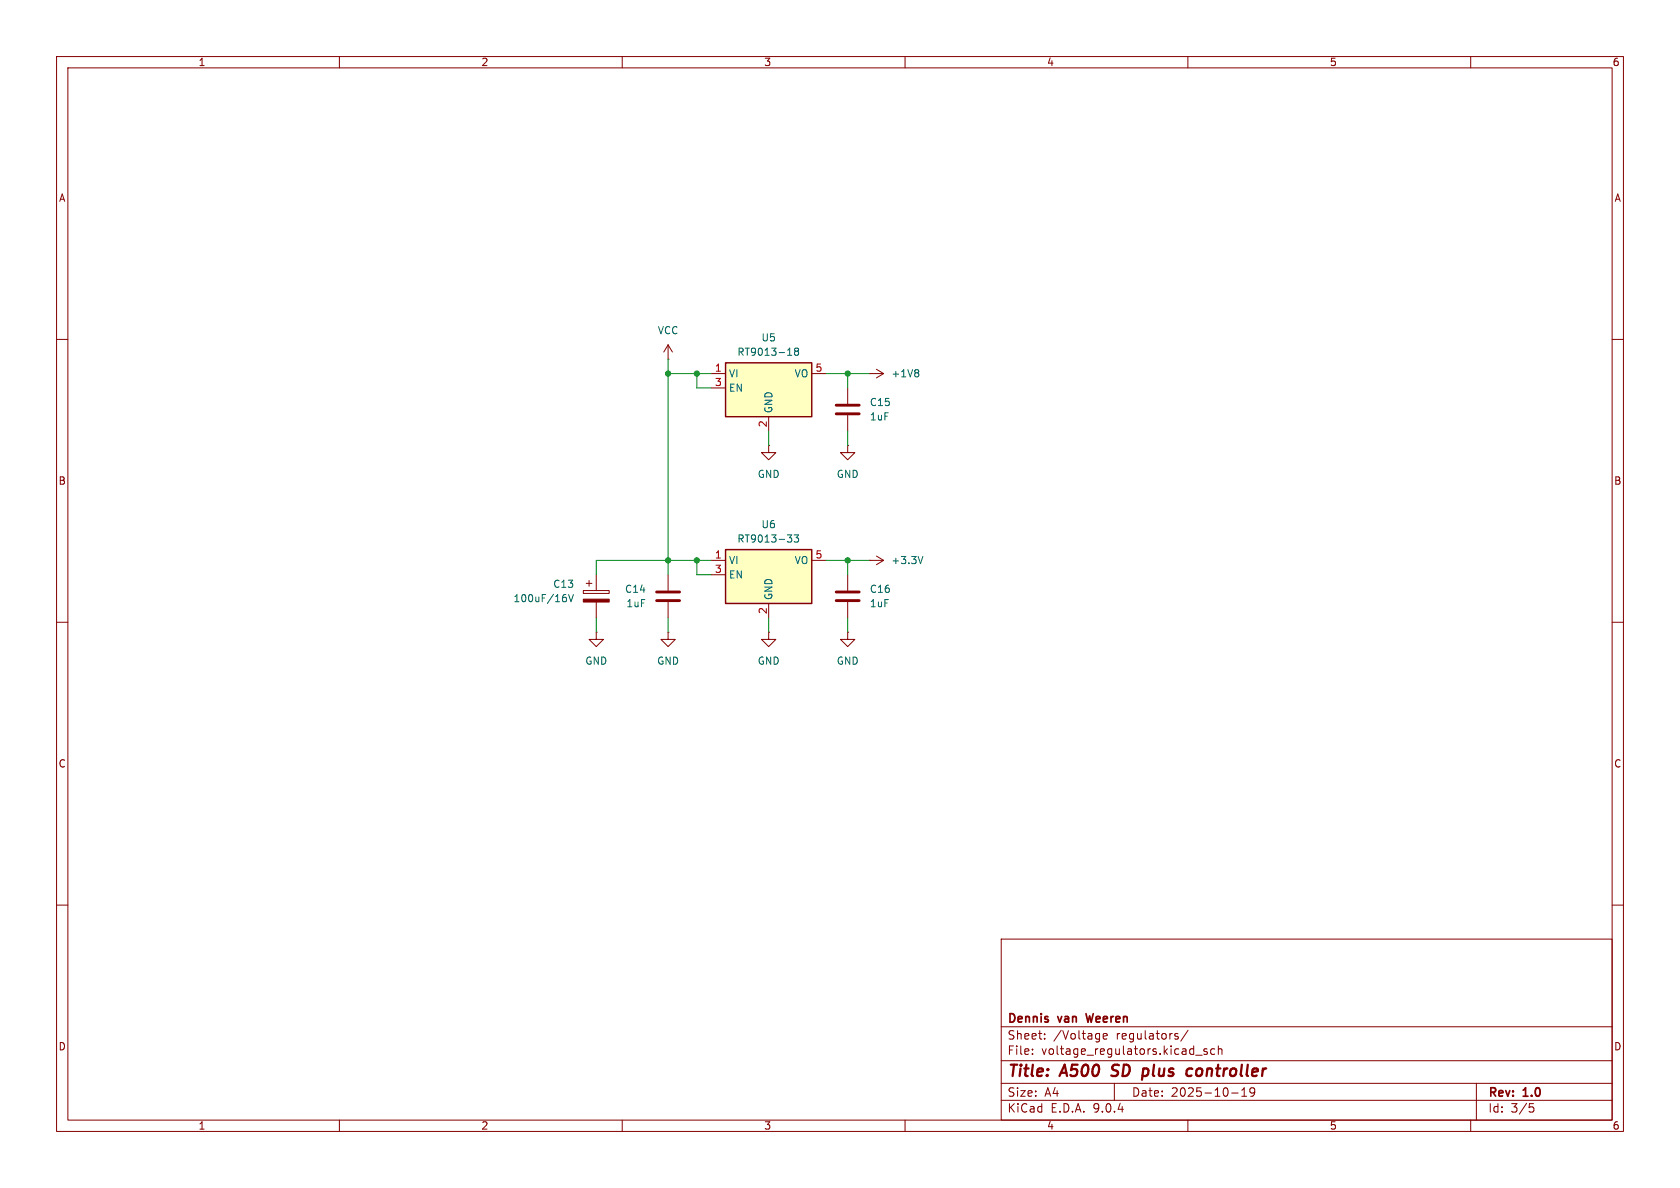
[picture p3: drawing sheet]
<svg xmlns="http://www.w3.org/2000/svg" width="297mm" height="210mm" viewBox="0 0 297 210" stroke-linecap="round" stroke-linejoin="round" font-family="sans-serif">
<g fill="none" stroke="#840000" stroke-width=".18">
<path d="M10 10h277v190h-277zM12 12h273v186h-273zM60 10v2M110 10v2M160 10v2M210 10v2M260 10v2M10 60h2M149.9 78.7v1.3h1.2l-1.2 1.3-1.3-1.3h1.3M149.9 78.7h.1M149.9 68.6v2.8M149.9 73.4v2.8"/>
<path d="M153.7 66h.1M153.7 66h2.5M154.9 65.3l1.3 .7M156.2 66l-1.3 .8M285 60h2M10 110h2M103.1 104.4h4.6v.5h-4.6zM103.6 103.1h1M104.1 102.6v1M105.4 111.8v1.2h1.3l-1.3 1.3-1.3-1.3h1.3M105.4 111.8h.1M105.4 101.6v2.8"/>
<path d="M105.4 106.4v2.8M118.1 111.8v1.2h1.3l-1.3 1.3-1.3-1.3h1.3M118.1 111.8h.1M285 110h2M10 160h2M177 166h108v32h-108zM285 160h2M60 198v2M110 198v2M160 198v2M177 194.5h108M177 191.5h108"/>
<path d="M177 187.5h108M177 181.5h108M182.5 186.3v.1M182.5 185.5v.1M184.7 183.6v.1M184.7 182.8v.1M195 183.2l.7-.1v-.3l-.5-.1-.2 .2 .1 .7h.6M197 191.5v3M207.9 183.2l.3 .1 .1 .2-.2 .2h-.3M207.9 182.7l.3 .1M210 198v2M210 182.1l-1.3 2"/>
<path d="M211.4 186.5h1.1M213.4 185.5l-.4-.1-.2 .2 .1 .2 .5 .2v.3h-.6M214.7 185.5l-.4-.1-.3 .3v.4l.2 .2h.5M215.4 185.5l.2-.1 .4 .1v.9M215.4 184.9v1.5M217.7 193.2h1.2M219.5 193.8h.9M219.5 192.7l.5-.4v1.5M221.8 192.9l-.3 .3h-.3l-.2-.3 .1-.5 .4-.1 .2 .1a.99 .99 0 0 1-.3 1.4h-.3M260 198v2M261 191.5v6.5M270.4 195.1h.7"/>
<path d="M270.5 195.7h.4l.3 .3-.2 .5-.5 .1"/>
</g>
<path d="M196.5 190.1l.2 .1M196.8 188.4l-.2 .4 .1 .2M202.3 188.9l.6 .1M202.7 190.1l-.5 .1M210.2 188.9l.6 .1M210.6 190.1l-.5 .1M211.5 189.3v.7" fill="none" stroke="#840000" stroke-width=".4"/>
<path d="M192 179.2l.3 1.5" fill="none" stroke="#840000" stroke-width=".3"/>
<path d="M147.8 73.2h4.1M147.8 71.6h4.1" fill="none" stroke="#840000" stroke-width=".51"/>
<path d="M162.2 65.3l.2 .3-.2 .3 .2 .2v.3l-.2 .2M99.8 105.1h.2M99.9 105.6l.3 .2v.3l-.3 .3M100.5 105.1l.4 1.3 .5-1.3" fill="none" stroke="#006464" stroke-width=".18"/>
<path d="M103.1 105.9h4.6v.5h-4.6z" fill="#840000" stroke="#840000" stroke-width=".18"/>
<path d="M128.3 64.1h15.2v9.6h-15.2z" fill="#ffffc2"/>
<path d="M128.3 64.1h15.2v9.6h-15.2z" fill="none" stroke="#840000" stroke-width=".25"/>
<path d="M118.1 63.5h.1M118.1 61l-.8 1.2M118.1 61l.8 1.2M118.1 61v2.5M125.7 66h2.6M125.7 68.6h2.6M135.9 78.7v1.3h1.3l-1.3 1.3-1.3-1.3h1.3M135.9 78.7h.1M135.9 73.7v2.5M143.5 66h2.5M149.9 101.6v2.8M149.9 106.4v2.8" fill="none" stroke="#840000" stroke-width=".18"/>
<path d="M139.2 62.8h.8M140.7 62.1l-.2 .2v.4l.2 .1 .4-.1 .1-.1v-.3l-.3-.2M140.7 62.1l-.2-.3 .2-.3h.2l.3 .3-.3 .3M140.7 62.1h.2" fill="none" stroke="#006464" stroke-width=".18"/>
<path d="M147.8 106.2h4.1M147.8 104.6h4.1" fill="none" stroke="#840000" stroke-width=".51"/>
<path d="M128.3 97.2h15.2v9.5h-15.2z" fill="#ffffc2"/>
<path d="M128.3 97.2h15.2v9.5h-15.2z" fill="none" stroke="#840000" stroke-width=".25"/>
<g fill="none" stroke="#840000" stroke-width=".18">
<path d="M125.7 99.1h2.6M143.5 99.1h2.5M153.7 99.1h.1M153.7 99.1h2.5M154.9 98.3l1.3 .8M156.2 99.1l-1.3 .7M118.1 101.6v2.8M118.1 106.4v2.8M125.7 101.6h2.6M135.9 111.8v1.2h1.3l-1.3 1.3-1.3-1.3h1.3M135.9 111.8h.1M135.9 106.7v2.5"/>
<path d="M149.9 111.8v1.2h1.2l-1.2 1.3-1.3-1.3h1.3M149.9 111.8h.1"/>
</g>
<path d="M139.2 94.6h.8l-.5 .4 .4 .2 .1 .4-.3 .2h-.3M140.4 94.6h.8l-.4 .4 .3 .2v.5l-.2 .1-.5-.1M163.2 98.4l-.5 1.2" fill="none" stroke="#006464" stroke-width=".18"/>
<path d="M116.1 106.2h4M116.1 104.6h4" fill="none" stroke="#840000" stroke-width=".51"/>
<g fill="none" stroke="#009600" stroke-width=".18">
<path d="M118.1 66h7.6M118.1 63.5v38.1M123.2 66v2.6h2.5M135.9 76.2v2.5M146 66h7.7M149.9 66v2.6M149.9 76.2v2.5M123.2 99.1v2.5h2.5M125.7 99.1h-20.3v2.5M146 99.1h7.7M149.9 99.1v2.5M105.4 109.2v2.6"/>
<path d="M118.1 109.2v2.6M135.9 109.2v2.6M149.9 109.2v2.6"/>
</g>
<g fill="#009600" stroke="#009600" stroke-width=".18">
<circle cx="118.1" cy="99.1" r=".46"/>
<circle cx="149.9" cy="66" r=".46"/>
<circle cx="118.1" cy="66" r=".46"/>
<circle cx="123.2" cy="66" r=".46"/>
<circle cx="123.2" cy="99.1" r=".46"/>
<circle cx="149.9" cy="99.1" r=".46"/>
</g>
<g font-size="2.8" fill="#840000">
<text x="178" y="190.9">Title:</text>
<text x="187.7" y="190.9">A500</text>
<text x="197.4" y="190.9">SD</text>
<text x="203.6" y="190.9">plus</text>
<text x="212.2" y="190.9">controller</text>
</g>
<g font-size="2.1" fill="#840000">
<text x="178" y="184">Sheet:</text>
<text x="178" y="181.2">Dennis</text>
<text x="186.2" y="184">/Voltage</text>
<text x="187.2" y="181.2">van</text>
<text x="192.8" y="181.2">Weeren</text>
<text x="197.4" y="184">regulators/</text>
<text x="178" y="186.7">File:</text>
<text x="184.1" y="186.7">voltage_regulators.kicad_sch</text>
<text x="178" y="196.9">KiCad</text>
<text x="178" y="194.1">Size:</text>
<text x="184.7" y="194.1">A4</text>
<text x="185.7" y="196.9">E.D.A.</text>
<text x="193.3" y="196.9">9.0.4</text>
<text x="200" y="194.1">Date:</text>
<text x="207" y="194.1">2025-10-19</text>
<text x="263" y="194.3">Rev:</text>
<text x="263" y="196.9">Id:</text>
<text x="267.1" y="196.9">3/5</text>
<text x="269.4" y="194.3">1.0</text>
</g>
<g font-size="1.8" fill="#840000">
<text x="35" y="11.9">1</text>
<text x="85" y="11.9">2</text>
<text x="135" y="11.9">3</text>
<text x="185" y="11.9">4</text>
<text x="235" y="11.9">5</text>
<text x="285" y="11.9">6</text>
<text x="10.3" y="35.9">A</text>
<text x="285.3" y="35.9">A</text>
<text x="10.3" y="85.9">B</text>
<text x="285.3" y="85.9">B</text>
<text x="10.3" y="135.9">C</text>
<text x="285.3" y="135.9">C</text>
<text x="10.3" y="185.9">D</text>
<text x="285.3" y="185.9">D</text>
<text x="35" y="199.9">1</text>
<text x="85" y="199.9">2</text>
<text x="135" y="199.9">3</text>
<text x="185" y="199.9">4</text>
<text x="235" y="199.9">5</text>
<text x="285" y="199.9">6</text>
</g>
<g font-size="1.8" fill="#006464">
<text x="116.2" y="59.3">VCC</text>
<text x="130.3" y="63.1">RT9013-18</text>
<text x="134.5" y="60.6">U5</text>
<text x="128.8" y="66.9">VI</text>
<text x="128.8" y="69.4">EN</text>
<text x="140.4" y="66.9">VO</text>
<text x="153.7" y="72">C15</text>
<text x="157.5" y="66.9">+1V8</text>
<text x="136.8" y="73.2" transform="rotate(-90 136.8 73.2)">GND</text>
<text x="153.7" y="74.5">1uF</text>
<text x="133.9" y="84.7">GND</text>
<text x="147.8" y="84.7">GND</text>
<text x="134.5" y="93.6">U6</text>
<text x="128.8" y="99.9">VI</text>
<text x="130.3" y="96.1">RT9013-33</text>
<text x="140.4" y="99.9">VO</text>
<text x="157.5" y="99.9">+3.3V</text>
<text x="90.7" y="106.7">100uF/16V</text>
<text x="97.7" y="104.1">C13</text>
<text x="110.4" y="105">C14</text>
<text x="110.6" y="107.5">1uF</text>
<text x="128.8" y="102.5">EN</text>
<text x="136.8" y="106.2" transform="rotate(-90 136.8 106.2)">GND</text>
<text x="153.7" y="107.5">1uF</text>
<text x="153.7" y="105">C16</text>
<text x="103.4" y="117.7">GND</text>
<text x="116.1" y="117.7">GND</text>
<text x="133.9" y="117.7">GND</text>
<text x="147.8" y="117.7">GND</text>
</g>
<g font-size="1.8" fill="#a90000">
<text x="126.3" y="65.8">1</text>
<text x="144.1" y="65.8">5</text>
<text x="126.3" y="68.3">3</text>
<text x="135.6" y="75.6" transform="rotate(-90 135.6 75.6)">2</text>
<text x="126.3" y="98.8">1</text>
<text x="126.3" y="101.3">3</text>
<text x="144.1" y="98.8">5</text>
<text x="135.6" y="108.7" transform="rotate(-90 135.6 108.7)">2</text>
</g>
</svg>
